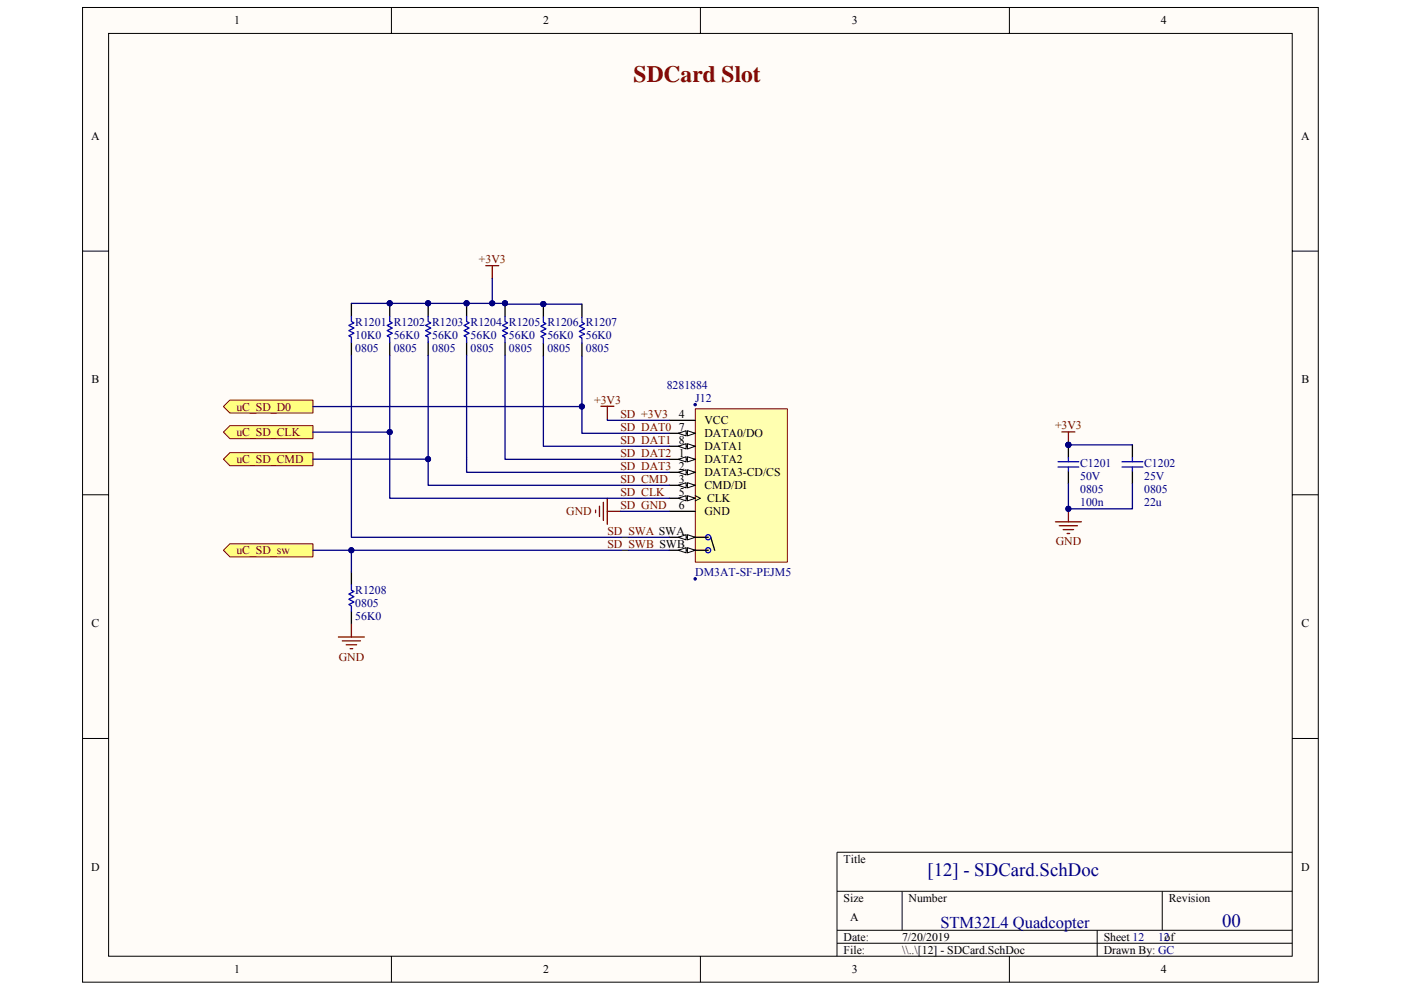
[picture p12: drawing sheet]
<svg xmlns="http://www.w3.org/2000/svg" width="297mm" height="210mm" viewBox="0 0 297 210" stroke-linecap="round" stroke-linejoin="round" font-family="sans-serif">
<path d="M17.5 1.6h262v206.7h-262z" fill="#fffcf8"/>
<path d="M17.5 1.6h262v206.7h-262z" fill="none" stroke="#000" stroke-width=".21"/>
<path d="M23 7.1h251v195.7h-251z" fill="#fffcf8"/>
<g fill="none" stroke="#000" stroke-width=".21">
<path d="M23 7.1h251v195.7h-251zM83 1.6v5.5M148.5 1.6v5.5M214 1.6v5.5M17.5 53.3h5.5M274 53.3h5.5M17.5 104.9h5.5M274 104.9h5.5M17.5 156.6h5.5M274 156.6h5.5M177.5 189h96.5M177.5 197.3h96.5"/>
<path d="M191.3 189v8.3M232.6 197.3v5.5M246.4 189v8.3M274 180.8h-96.5v22M83 202.8v5.5M148.5 202.8v5.5M177.5 200.1h96.5M214 202.8v5.5"/>
</g>
<path d="M103 56.3h2.7M104.4 56.3v2.8" fill="none" stroke="#800000" stroke-width=".28"/>
<g fill="#ffff80" stroke="#800000" stroke-width=".21">
<path d="M47.4 86.2l1.3-1.3h17.7v2.7h-17.7z" fill-rule="evenodd"/>
<path d="M47.4 97.4l1.3-1.4h17.7v2.8h-17.7z" fill-rule="evenodd"/>
<path d="M47.4 91.7l1.3-1.4h17.7v2.7h-17.7z" fill-rule="evenodd"/>
</g>
<path d="M225.1 91.6h2.8M226.5 91.6v2.8M223.8 110.7h5.5M224.6 111.5h3.8M225.4 112.3h2.2M226.2 113.2h.6M226.5 107.9v2.8" fill="none" stroke="#800000" stroke-width=".28"/>
<g fill="#000080" stroke="#000080" stroke-width=".21">
<circle cx="226.5" cy="107.9" r=".54"/>
<circle cx="226.5" cy="94.3" r=".54"/>
</g>
<path d="M147.4 86.7h19.5v32.5h-19.5z" fill="#ffffb0"/>
<path d="M147.4 86.7h19.5v32.5h-19.5z" fill="none" stroke="#800000" stroke-width=".21"/>
<path d="M141.9 116.7h8.3M147.4 114h2.8M150.7 114l.8 2.7" fill="none" stroke="#000" stroke-width=".28"/>
<g fill="none" stroke="#00f" stroke-width=".28">
<circle cx="150.1" cy="114" r=".54"/>
<circle cx="150.1" cy="116.7" r=".54"/>
</g>
<path d="M145.8 116.2l1.6 .5-1.6 .6z" fill="#fffcf8"/>
<path d="M145.8 116.2l1.6 .5-1.6 .6z" fill="none" stroke="#000" stroke-width=".21"/>
<path d="M143.8 116.7l1.7-.5v1.1z" fill="#fffcf8"/>
<path d="M143.8 116.7l1.7-.5v1.1z" fill="none" stroke="#000" stroke-width=".21"/>
<path d="M141.9 114h5.5" fill="none" stroke="#000" stroke-width=".28"/>
<path d="M145.8 113.4l1.6 .6-1.6 .5z" fill="#fffcf8"/>
<path d="M145.8 113.4l1.6 .6-1.6 .5z" fill="none" stroke="#000" stroke-width=".21"/>
<path d="M143.8 114l1.7-.6v1.1z" fill="#fffcf8"/>
<path d="M143.8 114l1.7-.6v1.1zM147.4 105.1l1.1 .6-1.1 .5" fill="none" stroke="#000" stroke-width=".21"/>
<path d="M141.9 108.5h5.5M141.9 105.7h5.5" fill="none" stroke="#000" stroke-width=".28"/>
<path d="M145.8 105.1l1.6 .6-1.6 .5z" fill="#fffcf8"/>
<path d="M145.8 105.1l1.6 .6-1.6 .5z" fill="none" stroke="#000" stroke-width=".21"/>
<path d="M143.8 105.7l1.7-.6v1.1z" fill="#fffcf8"/>
<path d="M143.8 105.7l1.7-.6v1.1z" fill="none" stroke="#000" stroke-width=".21"/>
<path d="M141.9 102.9h5.5" fill="none" stroke="#000" stroke-width=".28"/>
<path d="M145.8 102.4l1.6 .5-1.6 .6z" fill="#fffcf8"/>
<path d="M145.8 102.4l1.6 .5-1.6 .6z" fill="none" stroke="#000" stroke-width=".21"/>
<path d="M143.8 102.9l1.7-.5v1.1z" fill="#fffcf8"/>
<path d="M143.8 102.9l1.7-.5v1.1z" fill="none" stroke="#000" stroke-width=".21"/>
<path d="M141.9 100.2h5.5" fill="none" stroke="#000" stroke-width=".28"/>
<path d="M145.8 99.6l1.6 .6-1.6 .5z" fill="#fffcf8"/>
<path d="M145.8 99.6l1.6 .6-1.6 .5z" fill="none" stroke="#000" stroke-width=".21"/>
<path d="M143.8 100.2l1.7-.6v1.1z" fill="#fffcf8"/>
<path d="M143.8 100.2l1.7-.6v1.1z" fill="none" stroke="#000" stroke-width=".21"/>
<path d="M141.9 97.4h5.5" fill="none" stroke="#000" stroke-width=".28"/>
<path d="M145.8 96.9l1.6 .5-1.6 .6z" fill="#fffcf8"/>
<path d="M145.8 96.9l1.6 .5-1.6 .6z" fill="none" stroke="#000" stroke-width=".21"/>
<path d="M143.8 97.4l1.7-.5v1.1z" fill="#fffcf8"/>
<path d="M143.8 97.4l1.7-.5v1.1z" fill="none" stroke="#000" stroke-width=".21"/>
<path d="M141.9 94.7h5.5" fill="none" stroke="#000" stroke-width=".28"/>
<path d="M145.8 94.1l1.6 .6-1.6 .5z" fill="#fffcf8"/>
<path d="M145.8 94.1l1.6 .6-1.6 .5z" fill="none" stroke="#000" stroke-width=".21"/>
<path d="M143.8 94.7l1.7-.6v1.1z" fill="#fffcf8"/>
<path d="M143.8 94.7l1.7-.6v1.1z" fill="none" stroke="#000" stroke-width=".21"/>
<path d="M141.9 91.9h5.5" fill="none" stroke="#000" stroke-width=".28"/>
<path d="M145.8 91.4l1.6 .5-1.6 .6z" fill="#fffcf8"/>
<path d="M145.8 91.4l1.6 .5-1.6 .6z" fill="none" stroke="#000" stroke-width=".21"/>
<path d="M143.8 91.9l1.7-.5v1.1z" fill="#fffcf8"/>
<path d="M143.8 91.9l1.7-.5v1.1z" fill="none" stroke="#000" stroke-width=".21"/>
<g fill="none" stroke="#000" stroke-width=".28">
<path d="M74.5 64.3v2.8M74.5 72.6v2.8M82.6 64.3v2.8M82.6 72.6v2.8M90.8 64.3v2.8M90.8 72.6v2.8M98.9 64.3v2.8M98.9 72.6v2.8M107.1 64.3v2.8M107.1 72.6v2.8M115.2 64.5v2.8M115.2 72.8v2.7"/>
<path d="M123.4 64.5v2.8M123.4 72.8v2.7M141.9 89.2h5.5M74.5 121.3v2.8M74.5 129.6v2.8"/>
</g>
<g fill="#000080" stroke="#000080" stroke-width=".21">
<circle cx="147.4" cy="85.8" r=".26"/>
<circle cx="147.4" cy="122.8" r=".27"/>
<circle cx="82.6" cy="64.3" r=".53"/>
<circle cx="90.8" cy="64.3" r=".53"/>
<circle cx="98.9" cy="64.3" r=".53"/>
<circle cx="107.1" cy="64.3" r=".54"/>
<circle cx="115.2" cy="64.5" r=".54"/>
</g>
<path d="M127.4 86.2h2.8M128.8 86.2v2.7" fill="none" stroke="#800000" stroke-width=".28"/>
<path d="M74.5 67.1v1.1l.6 .3-1.1 .5 1.1 .6-1.1 .5 1.1 .6-1.1 .5 .5 .3v1.1M82.6 67.1v1.1l.6 .3-1.1 .5 1.1 .6-1.1 .5 1.1 .6-1.1 .5 .5 .3v1.1M90.8 67.1v1.1l.5 .3-1.1 .5 1.1 .6-1.1 .5 1.1 .6-1.1 .5 .6 .3v1.1M98.9 67.1v1.1l.6 .3-1.1 .5 1.1 .6-1.1 .5 1.1 .6-1.1 .5 .5 .3v1.1M107.1 67.1v1.1l.5 .3-1.1 .5 1.1 .6-1.1 .5 1.1 .6-1.1 .5 .6 .3v1.1M115.2 67.3v1.1l.6 .2-1.1 .6 1.1 .5-1.1 .6 1.1 .5-1.1 .6 .5 .3v1.1M123.4 67.3v1.1l.5 .2-1.1 .6 1.1 .5-1.1 .6 1.1 .5-1.1 .6 .6 .3v1.1M74.5 124.1v1.1l.6 .3-1.1 .5 1.1 .6-1.1 .5 1.1 .6-1.1 .5 .5 .3v1.1" fill="none" stroke="#00f" stroke-width=".28"/>
<path d="M48.7 115.3h17.7v2.8h-17.7l-1.3-1.4z" fill-rule="evenodd" fill="#ffff80" stroke="#800000" stroke-width=".21"/>
<path d="M126.3 108.2v.5M127.1 107.4v2.2M127.9 106.5v3.9M128.8 108.5h2.7M128.8 105.7v5.5M71.8 135.1h5.5M72.6 135.9h3.8M73.4 136.8h2.2M74.2 137.6h.6M74.5 132.4v2.7" fill="none" stroke="#800000" stroke-width=".28"/>
<path d="M226.5 94.4v2.7M226.5 99.9v2.7M240.1 94.4v2.7M240.1 99.9v2.7" fill="none" stroke="#000" stroke-width=".28"/>
<g fill="#000080" stroke="#000080" stroke-width=".21">
<circle cx="226.5" cy="94.3" r=".54"/>
<circle cx="123.4" cy="86.2" r=".54"/>
<circle cx="90.8" cy="97.4" r=".53"/>
<circle cx="82.6" cy="91.6" r=".54"/>
<circle cx="115.2" cy="64.5" r=".54"/>
<circle cx="107.1" cy="64.3" r=".54"/>
<circle cx="104.4" cy="64.3" r=".54"/>
<circle cx="98.9" cy="64.3" r=".53"/>
<circle cx="90.8" cy="64.3" r=".53"/>
<circle cx="82.6" cy="64.3" r=".53"/>
<circle cx="226.5" cy="107.9" r=".54"/>
<circle cx="74.5" cy="116.7" r=".54"/>
</g>
<path d="M224.3 99.1h4.4M224.3 97.9h4.4M226.5 97.1v.8M226.5 99.1v.8M237.9 99.1h4.4M237.9 97.9h4.4M240.1 97.1v.8M240.1 99.1v.8" fill="none" stroke="#00f" stroke-width=".28"/>
<g fill="none" stroke="#000080" stroke-width=".28">
<path d="M104.4 59.1v5.2M74.5 75.4v38.6h67.4M74.5 64.3h32.6v.2h16.3M82.6 75.4v30.3h59.3M90.8 75.4v27.5h51.1M98.9 75.4v24.8h43M107.1 75.4v22h34.8M115.2 75.5v19.2h26.7M123.4 75.5v16.4h18.5M66.4 91.7h16.2M66.4 86.2h57M66.4 97.4h24.4"/>
<path d="M128.8 88.9v.3h13.1M226.5 94.4h13.6M66.4 116.7h8.1v4.6M74.5 116.7h67.4M131.5 108.5h10.4M226.5 102.6v5.3h13.6v-5.3"/>
</g>
<text font-size="5" fill="#800000" x="134.3" y="17.3">SDCard Slot</text>
<g font-size="4" fill="#000080">
<text x="196.7" y="185.8">[12] - SDCard.SchDoc</text>
<text x="259.1" y="196.6">00</text>
</g>
<text font-size="3.5" fill="#000080" x="199.4" y="196.7">STM32L4 Quadcopter</text>
<g font-size="2.5">
<text x="49.6" y="5.2">1</text>
<text x="115.1" y="5.2">2</text>
<text x="180.6" y="5.2">3</text>
<text x="246.1" y="5.2">4</text>
<text x="19.4" y="29.6">A</text>
<text x="275.9" y="29.6">A</text>
<text x="19.4" y="81.3">B</text>
<text x="275.9" y="81.3">B</text>
<text x="144" y="88.6">4</text>
<text x="144" y="94.1">8</text>
<text x="144" y="91.4">7</text>
<text x="149.3" y="95.5">DATA1</text>
<text x="149.3" y="92.8">DATA0/DO</text>
<text x="149.3" y="90">VCC</text>
<text x="144" y="99.7">2</text>
<text x="144" y="96.9">1</text>
<text x="149.3" y="101">DATA3-CD/CS</text>
<text x="149.3" y="98.3">DATA2</text>
<text x="144" y="105.2">5</text>
<text x="144" y="107.9">6</text>
<text x="144" y="102.4">3</text>
<text x="149.3" y="103.8">CMD/DI</text>
<text x="149.9" y="106.6">CLK</text>
<text x="149.3" y="109.3">GND</text>
<text x="19.4" y="133">C</text>
<text x="275.9" y="133">C</text>
<text x="19.4" y="184.7">D</text>
<text x="178.9" y="183">Title</text>
<text x="275.9" y="184.7">D</text>
<text x="178.9" y="191.3">Size</text>
<text x="192.6" y="191.3">Number</text>
<text x="247.8" y="191.3">Revision</text>
<text x="180.2" y="195.4">A</text>
<text x="178.9" y="199.5">Date:</text>
<text x="178.9" y="202.3">File:</text>
<text x="191.3" y="199.5">7/20/2019</text>
<text x="191.3" y="202.3">\\..\[12] - SDCard.SchDoc</text>
<text x="234" y="202.3">Drawn By: GC</text>
<text x="234" y="199.5">Sheet 12</text>
<text x="246.9" y="199.5">of</text>
<text x="49.6" y="206.4">1</text>
<text x="115.1" y="206.4">2</text>
<text x="180.6" y="206.4">3</text>
<text x="246.1" y="206.4">4</text>
</g>
<g font-size="2.5" fill="#800000">
<text x="101.5" y="55.8">+3V3</text>
<text x="50.1" y="87.1">uC_SD_D0</text>
<text x="126" y="85.7">+3V3</text>
<text x="131.5" y="88.6">SD_+3V3</text>
<text x="50.1" y="92.5">uC_SD_CLK</text>
<text x="131.5" y="91.4">SD_DAT0</text>
<text x="131.5" y="94.1">SD_DAT1</text>
<text x="223.7" y="91.1">+3V3</text>
<text x="50.1" y="98.2">uC_SD_CMD</text>
<text x="131.5" y="96.9">SD_DAT2</text>
<text x="131.5" y="99.7">SD_DAT3</text>
<text x="131.5" y="107.9">SD_GND</text>
<text x="131.5" y="105.2">SD_CLK</text>
<text x="131.5" y="102.4">SD_CMD</text>
<text x="120.1" y="109.3">GND</text>
<text x="128.8" y="113.4">SD_SWA SWA</text>
<text x="50.1" y="117.6">uC_SD_sw</text>
<text x="128.8" y="116.2">SD_SWB SWB</text>
<text x="223.8" y="115.7">GND</text>
<text x="71.8" y="140.1">GND</text>
</g>
<g font-size="2.5" fill="#000080">
<text x="75.3" y="71.8">10K0</text>
<text x="75.3" y="69">R1201 R1202 R1203 R1204 R1205 R1206 R1207</text>
<text x="83.5" y="71.8">56K0</text>
<text x="91.6" y="71.8">56K0</text>
<text x="99.8" y="71.8">56K0</text>
<text x="107.9" y="71.8">56K0</text>
<text x="116.1" y="72">56K0</text>
<text x="124.2" y="72">56K0</text>
<text x="75.3" y="74.6">0805</text>
<text x="83.5" y="74.6">0805</text>
<text x="91.6" y="74.6">0805</text>
<text x="99.8" y="74.6">0805</text>
<text x="107.9" y="74.6">0805</text>
<text x="116.1" y="74.7">0805</text>
<text x="124.2" y="74.7">0805</text>
<text x="141.3" y="82.5">8281884</text>
<text x="147.4" y="85.3">J12</text>
<text x="229" y="101.8">50V</text>
<text x="229" y="99.1">C1201</text>
<text x="242.6" y="101.8">25V</text>
<text x="242.6" y="99.1">C1202</text>
<text x="229" y="104.6">0805</text>
<text x="229" y="107.4">100n</text>
<text x="242.6" y="104.6">0805</text>
<text x="242.6" y="107.4">22u</text>
<text x="147.4" y="122.3">DM3AT-SF-PEJM5</text>
<text x="75.3" y="128.8">0805</text>
<text x="75.3" y="131.6">56K0</text>
<text x="75.3" y="126">R1208</text>
<text x="245.5" y="199.7">12</text>
</g>
</svg>
